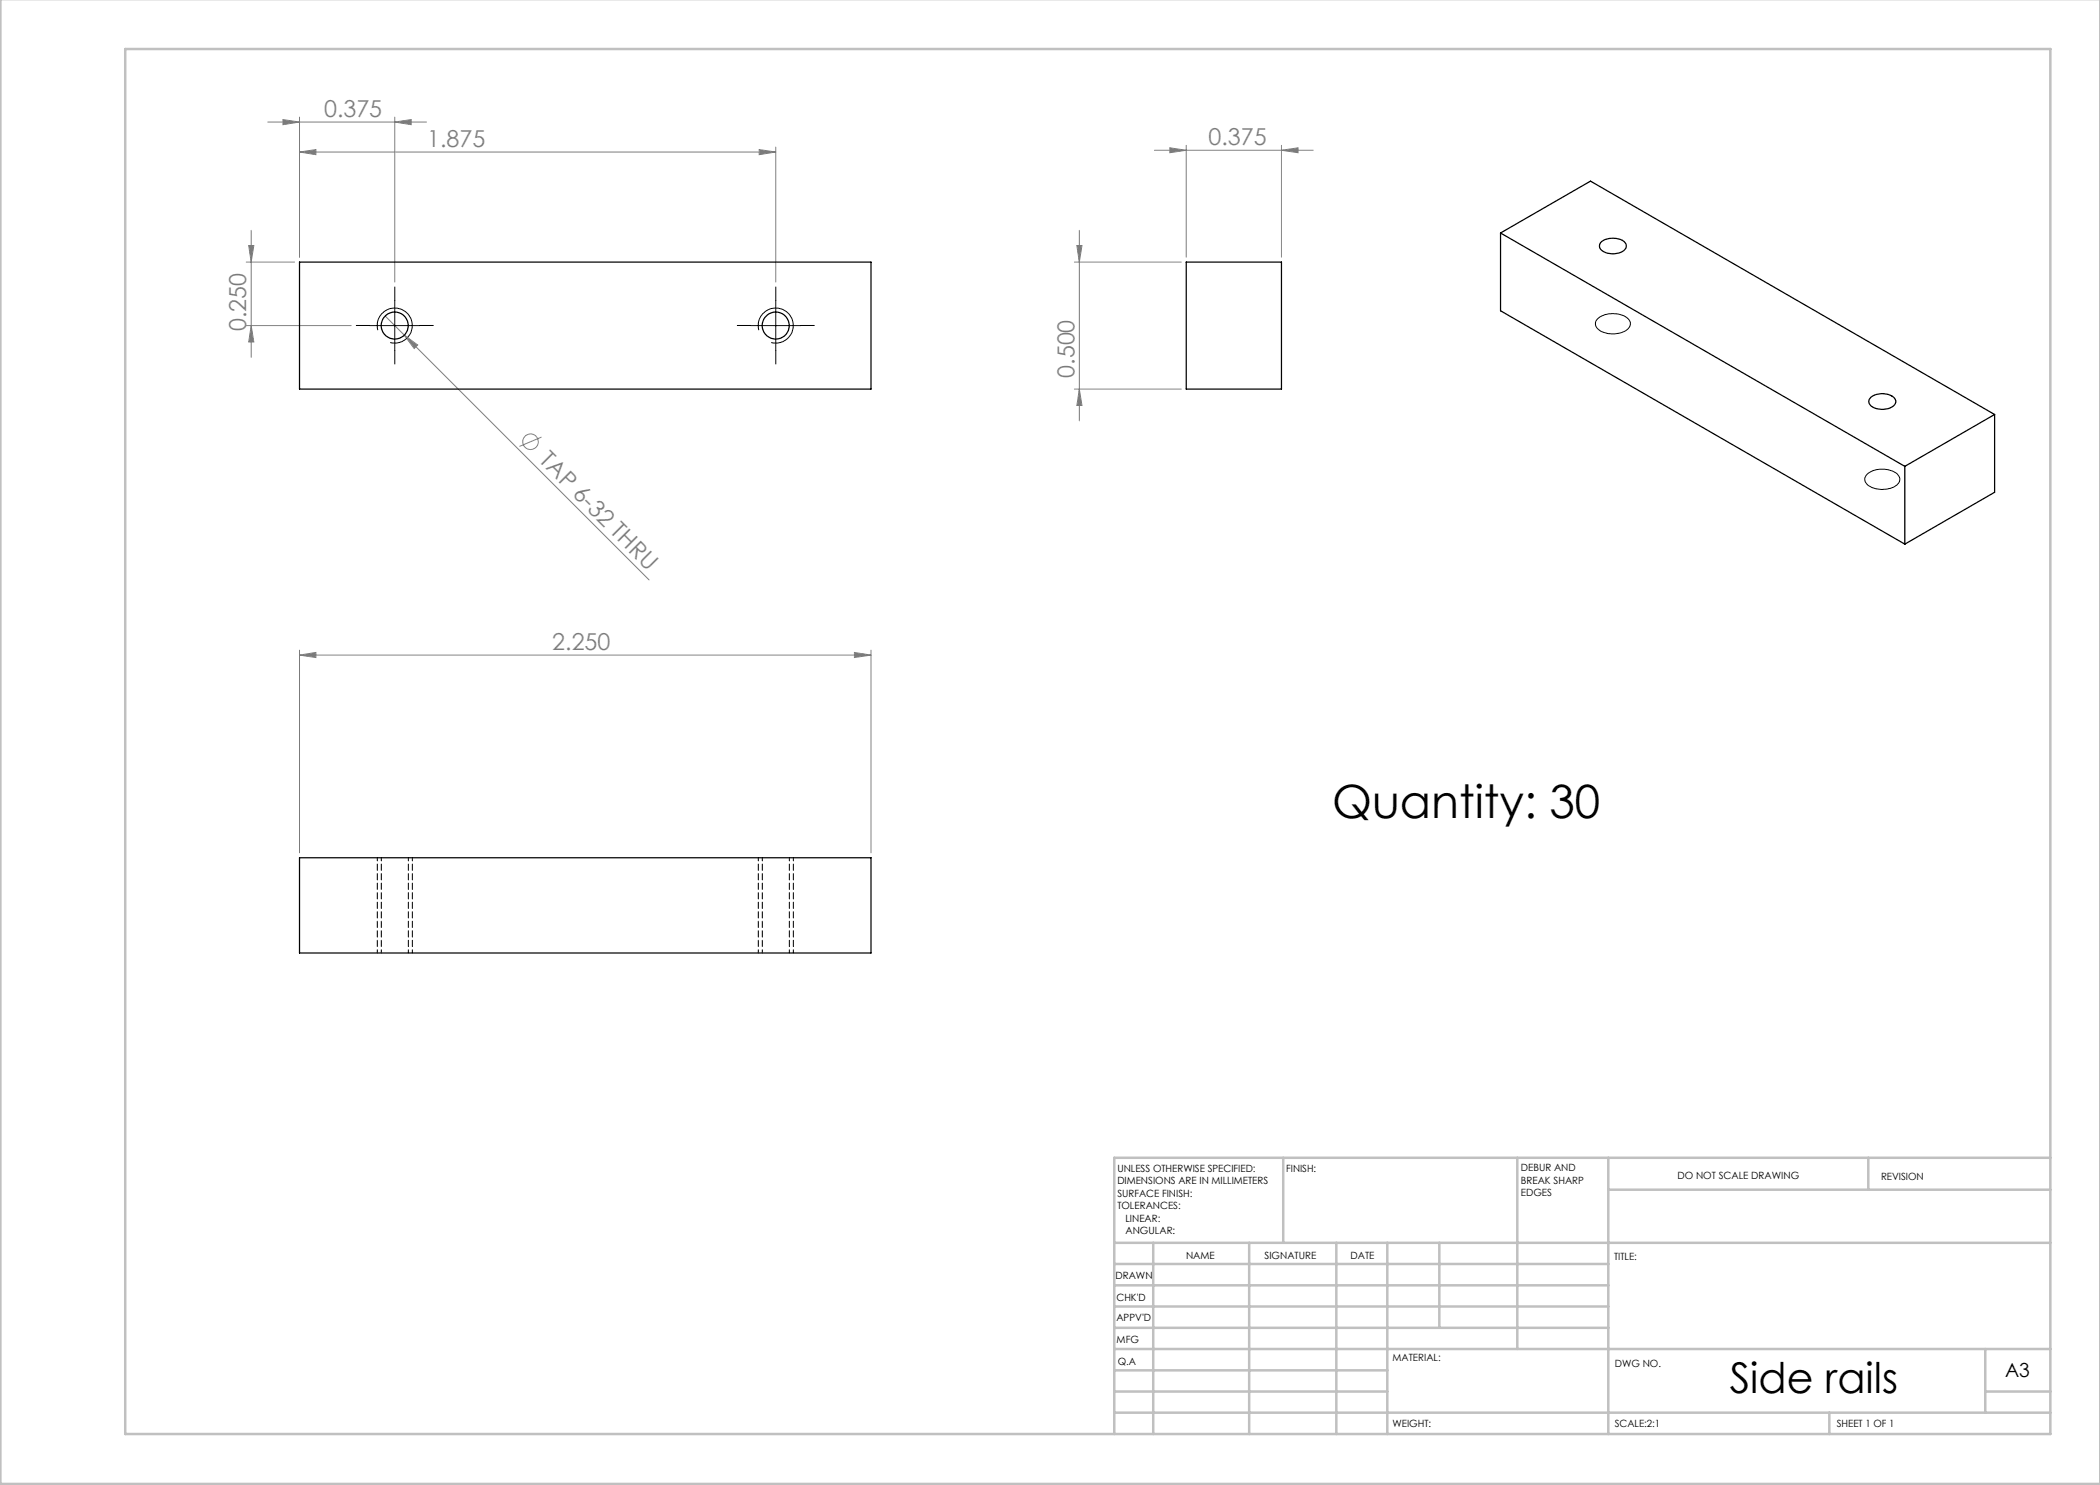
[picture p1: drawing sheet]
<svg xmlns="http://www.w3.org/2000/svg" width="420mm" height="297mm" viewBox="0 0 420 297" stroke-linecap="round" stroke-linejoin="round" font-family="sans-serif">
<g fill="none" stroke="#808080" stroke-width=".2">
<path d="M53.6 24.4h31.7M56.6 23.9l3.3 .5-3.3 .5zM59.9 30.4l3.3-.5v1zM59.9 23.4v28M59.9 30.4h95.3M79 24.4l3.2-.5v1zM79 23.4v33M151.8 29.9l3.4 .5-3.4 .5zM155.2 29.4v27M230.9 30.1h31.7M234 29.6l3.2 .5-3.2 .4zM237.2 29.1v22.3"/>
<path d="M256.3 30.1l3.3-.5v.9zM256.3 29.1v22.3M49.2 52.4h9.7M49.7 49.1h1.1l-.6 3.3zM50.2 46.1v25.4M214.9 52.4h21.4M215.4 49.1h1l-.5 3.3zM215.9 46.1v38.1M49.2 65.1h21M50.2 65.1l.6 3.3h-1.1zM77 63.2l3.9 3.8M80.9 67l2.6 2-.7 .7z"/>
<path d="M80.9 67l48.9 49M214.9 77.8h21.4M215.9 77.8l.5 3.3h-1zM108.3 87.4l-4.4 1.9M59.9 131l3.3-.5v1zM59.9 130v40.6M59.9 131h114.3M170.9 130.5l3.3 .5-3.3 .5zM174.2 130v40.6"/>
<circle cx="106.1" cy="88.3" r="1.57"/>
</g>
<path d="M73.9 65.1h10.1M75.6 66a3.5 3.5 0 0 1 3-4.4 3.5 3.5 0 0 1 3.8 3.8 3.5 3.5 0 0 1-4.4 3.1M79 60.1v10M150.1 65.1h10.1M151.8 66a3.5 3.5 0 0 1 3-4.4 3.5 3.5 0 0 1 3.8 3.8 3.5 3.5 0 0 1-4.4 3.1M155.2 60.1v10M319.6 63.7a4.9 4.9 0 0 1 6.2 .3 1.55 1.55 0 0 1-1 2.3 4.9 4.9 0 0 1-5.5-.8l-.1-.3a1.32 1.32 0 0 1 .4-1.5zM373.3 95a4.9 4.9 0 0 1 6.4 .1 1.45 1.45 0 0 1-.8 2.2 5.1 5.1 0 0 1-5.6-.6 1.28 1.28 0 0 1 0-1.7z" fill="none" stroke="#000" stroke-width=".2"/>
<g fill="none" stroke="#c0c0c0" stroke-width=".5">
<path d="M.1 -.1v296.9h419.9M25 9.8h385.1v277h-385.1zM256.6 231.6v17M303.5 231.6v38.2M321.7 231.6v55.2M321.7 237.9h88.4M373.7 231.6v6.3M410.1 231.6h-187.3v55.2M222.8 248.6h187.3M222.8 257.1h98.9M222.8 252.8h98.9M230.6 248.6v38.2"/>
<path d="M249.8 248.6v38.2M267.3 248.6v38.2M277.5 248.6v38.2M287.9 248.6v17M222.8 265.6h98.9M222.8 261.3h98.9M222.8 278.3h54.7M222.8 274.1h54.7M222.8 269.8h187.3M397.1 278.3h13M397.1 269.8v12.7M222.8 282.5h187.3"/>
<path d="M365.9 282.5v4.3"/>
</g>
<path d="M74 65.1h-2.7M79 60.1v-2.7M79 70.1v2.7M84 65.1h2.7M150.2 65.1h-2.7M155.2 60.1v-2.7M155.2 70.1v2.7M160.2 65.1h2.7" fill="none" stroke="#000" stroke-width=".2" stroke-dasharray="15.2 1.3 1.3 1.3"/>
<path d="M75.5 171.5v19.1M82.5 171.5v19.1M151.7 171.5v19.1M158.7 171.5v19.1" fill="none" stroke="#000" stroke-width=".2" stroke-dasharray="1.3 .6" stroke-dashoffset=".6"/>
<g fill="#808080">
<path d="M80.9 67l2.6 2-.7 .7z"/>
<path d="M79 24.4l3.2-.5v1zM56.6 23.9l3.3 .5-3.3 .5zM170.9 130.5l3.3 .5-3.3 .5zM59.9 131l3.3-.5v1zM256.3 30.1l3.3-.5v.9zM234 29.6l3.2 .5-3.2 .4z"/>
<path d="M59.9 30.4l3.3-.5v1zM151.8 29.9l3.4 .5-3.4 .5z"/>
<path d="M49.7 49.1h1.1l-.6 3.3zM50.2 65.1l.6 3.3h-1.1zM215.4 49.1h1l-.5 3.3zM215.9 77.8l.5 3.3h-1z"/>
</g>
<g fill="none" stroke="#000" stroke-width=".25">
<path d="M59.9 52.4h114.3v25.4h-114.3zM237.2 52.4h19.1v25.4h-19.1zM300.1 46.6l18-10.4 80.8 46.7M300.1 46.6l80.9 46.7M300.1 46.6v15.6l80.9 46.6M320.1 48.5a3.8 3.8 0 0 1 4.9 0 1.23 1.23 0 0 1-.9 2 4 4 0 0 1-4-.7l-.2-.4zM374.2 79.4a3.8 3.8 0 0 1 4.7 .3 1.27 1.27 0 0 1-.9 1.9 3.9 3.9 0 0 1-4-.6 1.05 1.05 0 0 1 .2-1.6zM381 93.3v15.5M398.9 82.9l-17.9 10.4M398.9 82.9v15.6l-17.9 10.3M59.9 171.6h114.3v19h-114.3z"/>
<circle cx="78.9" cy="65.1" r="2.71"/>
<circle cx="155.1" cy="65.1" r="2.71"/>
</g>
<path d="M76.3 171.5v19.1M152.5 171.5v19.1M81.7 190.6v-19.1M157.9 190.6v-19.1" fill="none" stroke="#000" stroke-width=".2" stroke-dasharray="1.3 .6" stroke-dashoffset=".6"/>
<text font-size="9.2" x="266.4" y="163.5">Quantity: 30</text>
<text font-size="8.5" x="345.9" y="278.5">Side rails</text>
<g font-size="4.7" fill="#808080">
<text x="64.8" y="23.4">0.375</text>
<text x="85.4" y="29.4">1.875</text>
<text x="241.7" y="29">0.375</text>
<text x="49.2" y="66.2" transform="rotate(-90 49.2 66.2)">0.250</text>
<text x="214.9" y="75.6" transform="rotate(-90 214.9 75.6)">0.500</text>
<text x="107.6" y="92.3" transform="rotate(45 107.6 92.3)">TAP 6-32 THRU</text>
<text x="110.5" y="130">2.250</text>
</g>
<text font-size="3.9" x="401" y="275.4">A3</text>
<g font-size="2">
<text x="223.5" y="234.4">UNLESS OTHERWISE SPECIFIED:</text>
<text x="223.5" y="236.9">DIMENSIONS ARE IN MILLIMETERS</text>
<text x="223.5" y="239.4">SURFACE FINISH:</text>
<text x="257.2" y="234.4">FINISH:</text>
<text x="304.2" y="234.3">DEBUR AND</text>
<text x="304.2" y="236.8">BREAK SHARP</text>
<text x="304.2" y="239.3">EDGES</text>
<text x="335.5" y="235.8">DO NOT SCALE DRAWING</text>
<text x="376.2" y="236">REVISION</text>
<text x="223.5" y="241.9">TOLERANCES:</text>
<text x="225.1" y="244.4">LINEAR:</text>
<text x="225.1" y="246.9">ANGULAR:</text>
<text x="237.2" y="251.8">NAME</text>
<text x="252.9" y="251.7">SIGNATURE</text>
<text x="270.1" y="251.7">DATE</text>
<text x="223.1" y="255.9">DRAWN</text>
<text x="322.8" y="252">TITLE:</text>
<text x="223.3" y="260.1">CHK'D</text>
<text x="223.3" y="264.2">APPV'D</text>
<text x="223.3" y="268.6">MFG</text>
<text x="223.5" y="272.9">Q.A</text>
<text x="278.5" y="272.3">MATERIAL:</text>
<text x="323" y="273.4">DWG NO.</text>
<text x="278.5" y="285.3">WEIGHT:</text>
<text x="323" y="285.4">SCALE:2:1</text>
<text x="367.4" y="285.4">SHEET 1 OF 1</text>
</g>
</svg>
